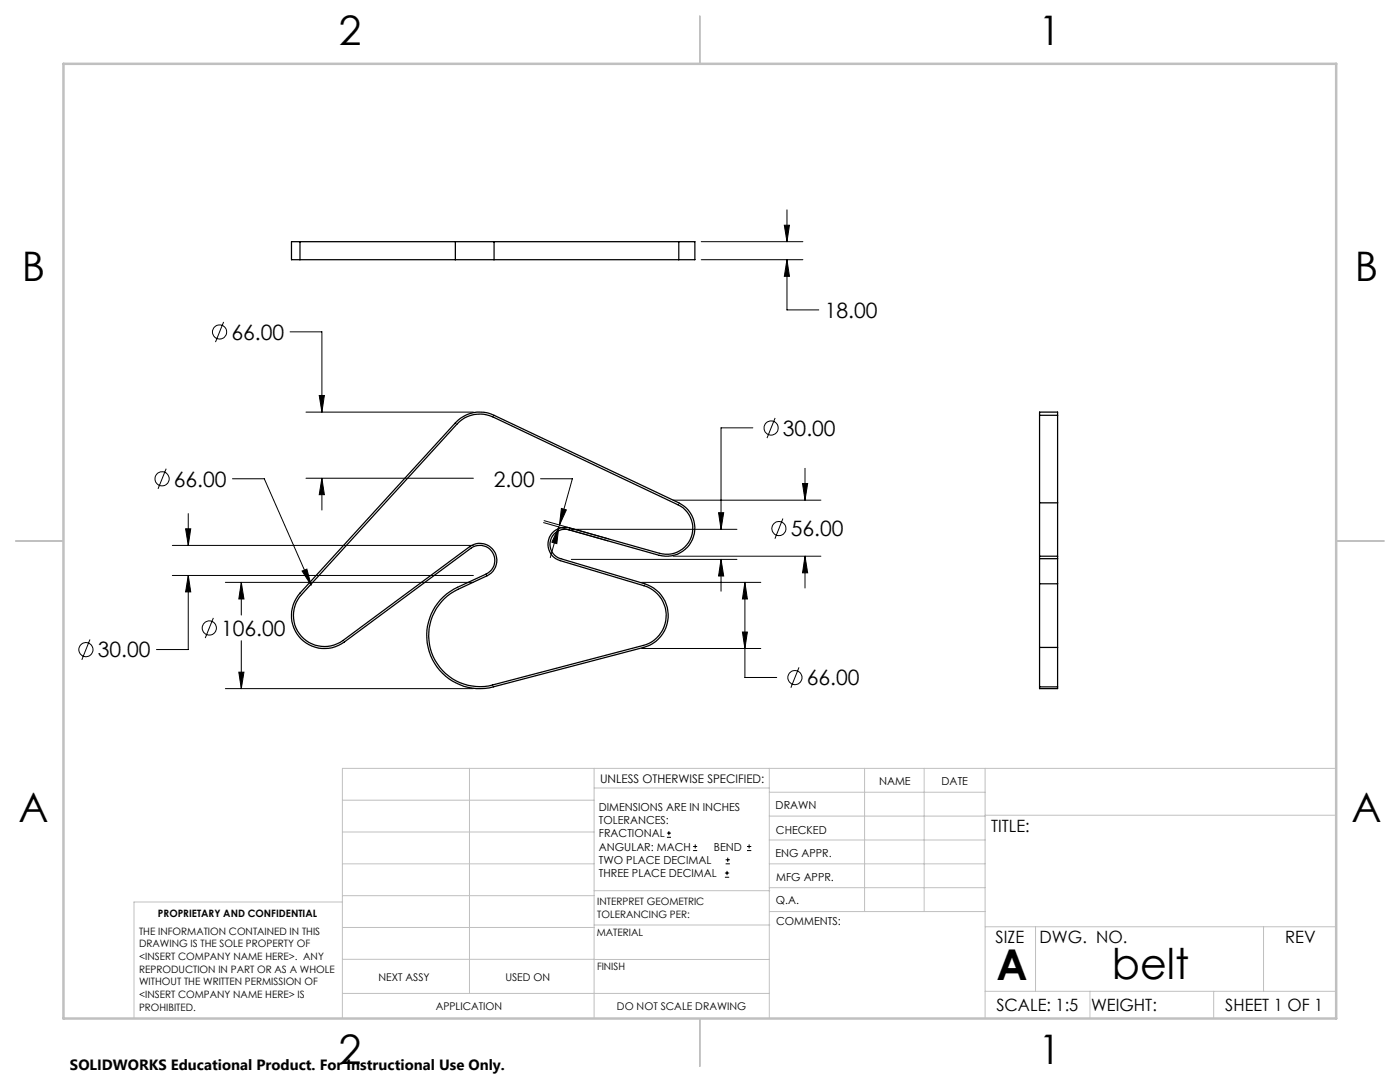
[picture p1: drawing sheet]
<svg xmlns="http://www.w3.org/2000/svg" width="279mm" height="216mm" viewBox="0 0 279 216" stroke-linecap="round" stroke-linejoin="round" font-family="sans-serif">
<g fill="none" stroke="#000" stroke-width=".25">
<path d="M59.9 48.2h-1.7v3.6h1.7M59.9 51.8h31M59.9 48.2h31M59.9 48.2v3.6M90.9 51.8h7.7M90.9 48.2h7.7M90.9 48.2v3.6M98.6 48.2v3.6M98.6 51.8h36.9M98.6 48.2h36.9M135.5 48.2h3.2v3.6h-3.2M135.5 48.2v3.6"/>
<path d="M90.9 84.4a6.6 6.6 0 0 1 7.7-1.5l36.9 17.4a5.6 5.6 0 0 1 2.8 7.1 5.6 5.6 0 0 1-6.7 3.4l-18-5.1a2.99 2.99 0 0 0-3.7 2.1 2.99 2.99 0 0 0 2 3.7l16.8 5a6.6 6.6 0 0 1 4.7 6.4 6.6 6.6 0 0 1-5 6.3l-29.9 7.9a10.6 10.6 0 0 1-12.7-6.7 10.6 10.6 0 0 1 5.5-13.2l5.7-2.7a3 3 0 0 0 1.3-4.2 3 3 0 0 0-4.3-.9l-25.3 18.7a6.6 6.6 0 0 1-8.9-.9 6.6 6.6 0 0 1 .1-8.8zM91.7 84.2a6.1 6.1 0 0 1 6.7-1l36.9 17.5a5.2 5.2 0 0 1 2.6 6.5 5.2 5.2 0 0 1-6.2 3.2l-18-5.1a3.4 3.4 0 0 0-4.2 2.4 3.4 3.4 0 0 0 2.3 4.2l16.7 5a6.2 6.2 0 0 1 4.5 6 6.2 6.2 0 0 1-4.7 5.9l-29.9 7.9a10.2 10.2 0 0 1-12.2-6.4 10.2 10.2 0 0 1 5.2-12.7l5.8-2.7a3.4 3.4 0 0 0 1.5-4.8 3.4 3.4 0 0 0-5-1l-25.3 18.7a6.2 6.2 0 0 1-8.2-.8 6.2 6.2 0 0 1 0-8.4zM207.5 82.9v-.7h3.6v.7M207.5 82.9h3.6M207.5 82.9v17.4M211.1 82.9v17.4M207.5 100.3v10.7M207.5 116.5v12.7M207.5 111v.5M207.5 111h3.6M207.5 100.3h3.6M207.5 111.5v5"/>
<path d="M207.5 116.5h3.6M207.5 111.5h3.6M211.1 100.3v10.7M211.1 116.5v12.7M211.1 111v.5M211.1 111.5v5M207.5 137.1v.3h3.6v-.3M207.5 129.2v7.9M207.5 129.2h3.6M207.5 137.1h3.6M211.1 129.2v7.9"/>
</g>
<g fill="none" stroke="#000" stroke-width=".2">
<path d="M139.9 48.2h20.3M139.9 51.8h20.3M156.5 44.9h1.1l-.5 3.3zM157.1 51.8v10h6.3M157.1 41.9v6.3M157.1 51.8l.5 3.3h-1.1zM44.6 64.2l-1.6 4.1M57.9 66.2h6.3v16M63.7 78.9h1l-.5 3.3zM33.2 93.5l-1.7 4M46.4 95.5h6.3l9.4 21.3M61.1 95.4h33.4"/>
<path d="M61.1 82.2h33.4M64.2 95.4v6.4M64.2 95.4l.5 3.3h-1zM107.9 95.5h6.3l-2.5 9.3M134.3 99.8h29.5M150.2 85.4h-6.3v20.2M154.7 83.4l-1.6 4M160.2 96.5h1l-.5 3.3zM160.7 93.5v6.3M34.4 114.8h60.1M34.4 108.8h60.1M37 105.5h1.1l-.5 3.3z"/>
<path d="M37.6 114.8l.5 3.3h-1.1zM37.6 114.8v14.8h-6.4M37.6 102.5v6.3M45 116.2h49.5M48.2 116.2v6.5M48.2 116.2l.5 3.3h-1zM60.3 113.9l.9-.3 .9 3.2zM108.5 104.3l12.8 3.6M108.6 103.9l12.9 3.6M111.5 105.2l-1.7 6.1M111.5 105.2l-.4 3.3-1-.3zM112 101.5l1 .2-1.3 3.1z"/>
<path d="M114 111.6h33.1M114 105.6h33.1M128 116.2h23.8M134.3 111h29.5M143.4 102.3h1l-.5 3.3zM143.9 111.6v6.4M143.9 111.6l.5 3.3h-1zM148.7 116.2v19h6.3M148.7 116.2l.5 3.3h-1zM156.2 103.5l-1.5 4M160.7 111v6.3M160.7 111l.5 3.3h-1z"/>
<path d="M18 127.6l-1.7 4.1M42.6 123.3l-1.6 4M45 137.4h49.5M47.7 134.1h1l-.5 3.3zM48.2 127.8v9.6M128 129.4h23.8M148.2 126.1h1l-.5 3.3zM159.5 133.2l-1.7 4M133.1 167.1h.8M133.1 166.2h.8M133.5 165.8v.9M138.3 169.7h.8"/>
<path d="M138.3 168.9h.8M138.7 168.5v.8M144.7 175h.8M144.7 174.2h.8M144.8 172.4h.9M144.8 171.6h.9M145.1 173.8v.8M145.2 171.1v.9M149.1 169.7h.8M149.1 168.9h.8M149.5 168.5v.8"/>
<circle cx="43.8" cy="66.3" r="1.42"/>
<circle cx="32.3" cy="95.5" r="1.41"/>
<circle cx="153.9" cy="85.4" r="1.42"/>
<circle cx="155.4" cy="105.5" r="1.41"/>
<circle cx="17.1" cy="129.6" r="1.41"/>
<circle cx="41.8" cy="125.3" r="1.41"/>
<circle cx="158.6" cy="135.2" r="1.41"/>
</g>
<g fill="none" stroke="#c0c0c0" stroke-width=".2">
<path d="M68.3 159.7h50.3M93.7 153.3v44.9M118.6 153.3v49.9M118.6 157.2h34.9M153.5 153.3v49.9M153.5 158.1h43.1M172.5 153.3v28.6M184.4 153.3v28.6M196.6 153.3v49.9M266.7 153.3h-198.4v49.9M68.3 178.7h50.3M68.3 172.4h50.3"/>
<path d="M68.3 166h50.3M68.3 180h-41.6v23.2M118.6 177.7h35M153.5 167.6h43.1M153.5 162.8h43.1M153.5 172.4h43.1M153.5 177.1h43.1M196.6 162.7h70.1M68.3 198.2h85.2M68.3 191.4l85.2 .1M68.3 185.1h50.3M118.6 184.6h35"/>
<path d="M153.6 181.9h43M196.6 197.8h70.1M196.6 184.9h70.1M206.7 184.9v12.9M217.5 197.8v5.4M242.2 197.8v5.4M252.2 184.9v12.9"/>
</g>
<path d="M139.7 3.2v9.5M3.1 107.9h9.6M266.7 107.9h9.5M139.7 203.2v9.6" fill="none" stroke="#c0c0c0" stroke-width=".25"/>
<path d="M12.7 12.7h254v190.5h-254z" fill="none" stroke="#c0c0c0" stroke-width=".5"/>
<path d="M160.7 111l.5 3.3h-1zM160.2 96.5h1l-.5 3.3zM148.2 126.1h1l-.5 3.3zM148.7 116.2l.5 3.3h-1zM47.7 134.1h1l-.5 3.3zM48.2 116.2l.5 3.3h-1zM60.3 113.9l1.8 2.9-.9-3.2zM37.6 114.8l.5 3.3h-1.1zM37 105.5h1.1l-.5 3.3zM143.9 111.6l.5 3.3h-1zM143.4 102.3h1l-.5 3.3zM64.2 95.4l.5 3.3h-1zM63.7 78.9h1l-.5 3.3zM111.5 105.2l-.4 3.3-1-.3zM112 101.5l1 .2-1.3 3.1zM156.5 44.9h1.1l-.5 3.3zM157.1 51.8l.5 3.3h-1.1z" fill="#000"/>
<g font-size="8.5">
<text x="198.9" y="195.5">A</text>
<text x="221.9" y="195.4">belt</text>
</g>
<g font-size="8.1">
<text x="67.6" y="8.9">2</text>
<text x="207.3" y="8.9">1</text>
<text x="4.4" y="56.2">B</text>
<text x="270.4" y="56.2">B</text>
<text x="3.7" y="164.1">A</text>
<text x="269.7" y="164.1">A</text>
<text x="67.6" y="212.4">2</text>
<text x="207.3" y="212.4">1</text>
</g>
<g font-size="4.2">
<text x="164.6" y="63.4">18.00</text>
<text x="46.2" y="67.8">66.00</text>
<text x="156.2" y="86.9">30.00</text>
<text x="34.7" y="97.1">66.00</text>
<text x="98.5" y="97.1">2.00</text>
<text x="157.8" y="107">56.00</text>
<text x="19.5" y="131.2">30.00</text>
<text x="44.1" y="126.8">106.00</text>
<text x="161" y="136.7">66.00</text>
</g>
<g font-size="3.4">
<text x="197.8" y="166">TITLE:</text>
<text x="198.7" y="188.1">SIZE</text>
<text x="207.5" y="188.1">DWG. NO.</text>
<text x="256.5" y="188.2">REV</text>
<text x="198.8" y="201.7">SCALE: 1:5</text>
<text x="217.7" y="201.8">WEIGHT:</text>
<text x="244.5" y="201.7">SHEET 1 OF 1</text>
</g>
<text font-size="3" x="14" y="213.5">SOLIDWORKS Educational Product. For Instructional Use Only.</text>
<text font-size="2.4" x="119.8" y="156.2">UNLESS OTHERWISE SPECIFIED:</text>
<g font-size="2.2">
<text x="119.5" y="161.8">DIMENSIONS ARE IN INCHES</text>
<text x="154.8" y="161.4">DRAWN</text>
<text x="175.4" y="156.6">NAME</text>
<text x="187.9" y="156.7">DATE</text>
<text x="119.5" y="164.4">TOLERANCES:</text>
<text x="119.5" y="167.1">FRACTIONAL</text>
<text x="154.9" y="166.3">CHECKED</text>
<text x="119.5" y="169.7">ANGULAR: MACH</text>
<text x="119.5" y="172.4">TWO PLACE DECIMAL</text>
<text x="142.5" y="169.7">BEND</text>
<text x="154.8" y="171">ENG APPR.</text>
<text x="119.5" y="175">THREE PLACE DECIMAL</text>
<text x="154.9" y="175.7">MFG APPR.</text>
<text x="154.9" y="180.4">Q.A.</text>
<text x="154.9" y="184.6">COMMENTS:</text>
</g>
<g font-size="2.1">
<text x="75.5" y="195.7">NEXT ASSY</text>
<text x="100.9" y="195.7">USED ON</text>
<text x="86.9" y="201.5">APPLICATION</text>
<text x="123.1" y="201.6">DO NOT SCALE DRAWING</text>
</g>
<g font-size="2">
<text x="31.5" y="182.9">PROPRIETARY AND CONFIDENTIAL</text>
<text x="119.2" y="180.6">INTERPRET GEOMETRIC</text>
<text x="119.2" y="183.1">TOLERANCING PER:</text>
<text x="27.8" y="186.5">THE INFORMATION CONTAINED IN THIS</text>
<text x="27.8" y="189">DRAWING IS THE SOLE PROPERTY OF</text>
<text x="27.8" y="191.6">&lt;INSERT COMPANY NAME HERE&gt;. ANY</text>
<text x="119.1" y="186.7">MATERIAL</text>
<text x="27.8" y="194.1">REPRODUCTION IN PART OR AS A WHOLE</text>
<text x="27.8" y="196.6">WITHOUT THE WRITTEN PERMISSION OF</text>
<text x="119.1" y="193.5">FINISH</text>
<text x="27.8" y="199.1">&lt;INSERT COMPANY NAME HERE&gt; IS</text>
<text x="27.8" y="201.7">PROHIBITED.</text>
</g>
</svg>
